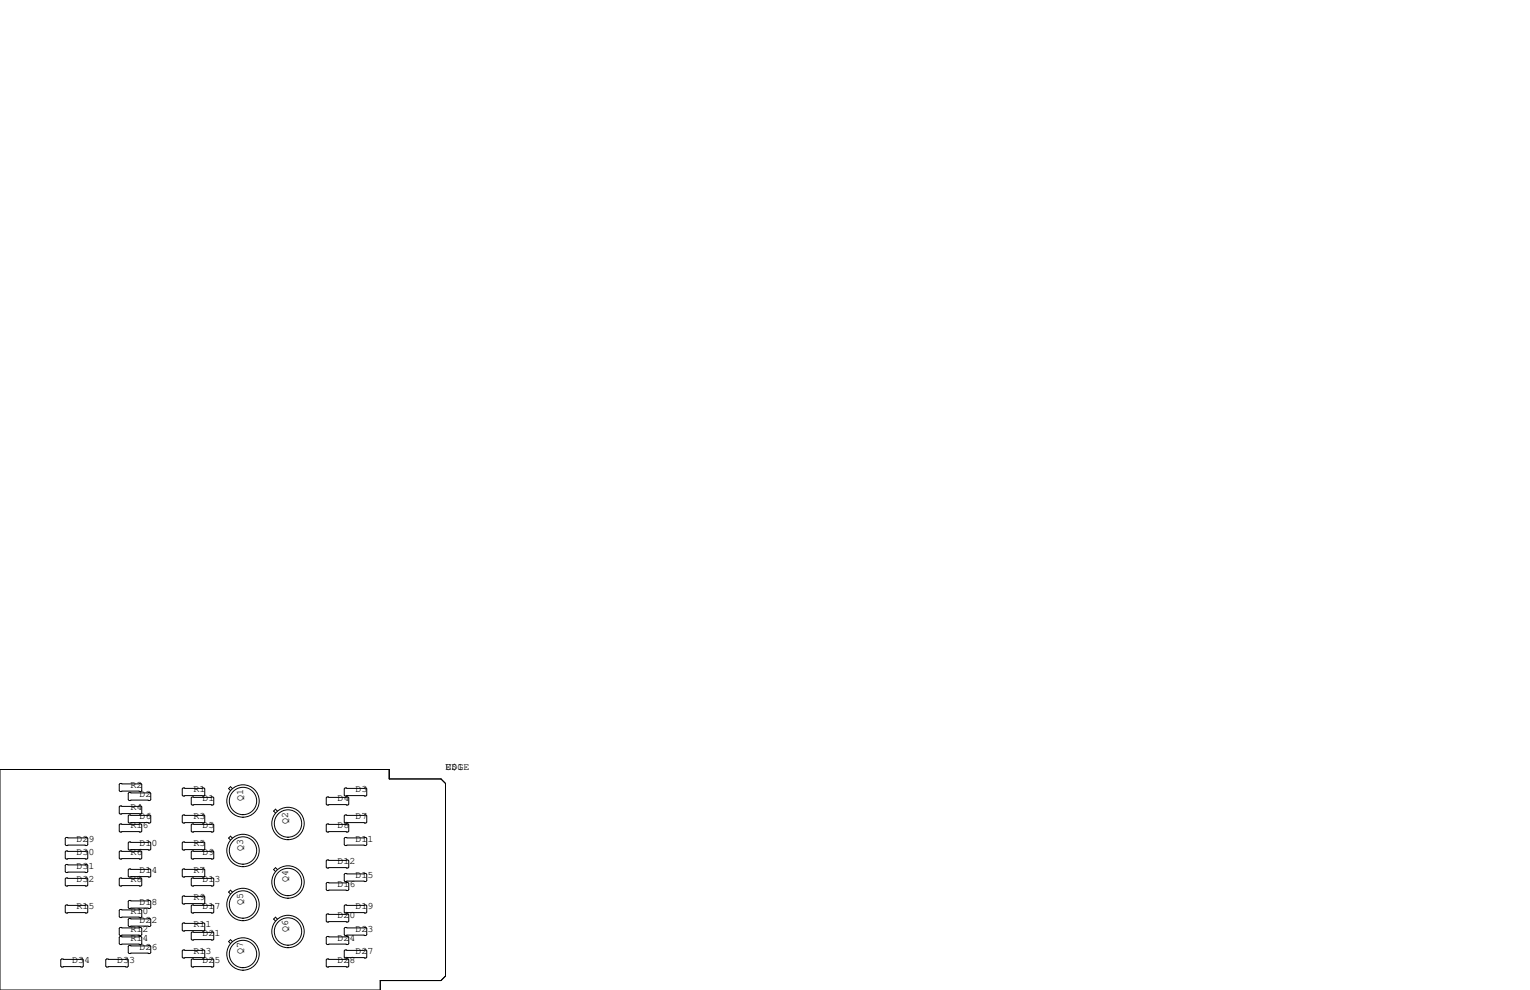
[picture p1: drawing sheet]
<svg xmlns="http://www.w3.org/2000/svg" width="432mm" height="279mm" viewBox="0 0 432 279" stroke-linecap="round" stroke-linejoin="round" font-family="sans-serif">
<g fill="none" stroke="#000" stroke-width=".28">
<path d="M0 217.2h109.9v2.6h14.6l1.2 1.3v54.4l-1.2 1.2h-17.2v2.7h-107.3zM18.7 236.3h5.8l.3 .3v1.8l-.3 .2h-5.8l-.3-.2v-1.8zM33.9 232.5h5.9l.2 .3v1.8l-.2 .2h-5.9l-.2-.2v-1.8zM33.9 221.1h5.9l.2 .3v1.7l-.2 .3h-5.9l-.2-.3v-1.7zM33.9 227.5h5.9l.2 .2v1.8l-.2 .2h-5.9l-.2-.2v-1.8zM36.4 237.6h5.9l.2 .3v1.7l-.2 .3h-5.9l-.2-.3v-1.7zM36.4 230h5.9l.2 .3v1.7l-.2 .3h-5.9l-.2-.3v-1.7zM36.4 223.6h5.9l.2 .3v1.8l-.2 .2h-5.9l-.2-.2v-1.8zM51.7 222.4h5.8l.3 .2v1.8l-.3 .3h-5.8l-.3-.3v-1.8zM51.7 230h5.8l.3 .3v1.7l-.3 .3h-5.8l-.3-.3v-1.7zM51.7 237.6h5.8l.3 .3v1.7l-.3 .3h-5.8l-.3-.3v-1.7zM54.2 224.9h5.9l.2 .3v1.7l-.2 .3h-5.9l-.2-.3v-1.7z"/>
<path d="M54.2 232.5h5.9l.2 .3v1.8l-.2 .2h-5.9l-.2-.2v-1.8zM65.6 222.6l-.6-.6-.5 .6 .5 .5M65.6 236.5l-.6-.5-.5 .5 .5 .6M78.3 228.9l-.6-.5-.5 .5 .5 .5M92.3 224.9h5.9l.2 .3v1.7l-.2 .3h-5.9l-.2-.3v-1.7zM92.3 232.5h5.9l.2 .3v1.8l-.2 .2h-5.9l-.2-.2v-1.8zM97.4 236.3h5.9l.2 .3v1.8l-.2 .2h-5.9l-.2-.2v-1.8zM97.4 222.4h5.9l.2 .2v1.8l-.2 .3h-5.9l-.2-.3v-1.8zM97.4 230h5.9l.2 .3v1.7l-.2 .3h-5.9l-.2-.3v-1.7zM18.7 255.4h5.8l.3 .3v1.7l-.3 .3h-5.8l-.3-.3v-1.7zM18.7 240.2h5.8l.3 .2v1.8l-.3 .2h-5.8l-.3-.2v-1.8zM18.7 244h5.8l.3 .2v1.8l-.3 .3h-5.8l-.3-.3v-1.8z"/>
<path d="M18.7 247.8h5.8l.3 .2v1.8l-.3 .3h-5.8l-.3-.3v-1.8zM33.9 240.2h5.9l.2 .2v1.8l-.2 .2h-5.9l-.2-.2v-1.8zM33.9 247.8h5.9l.2 .2v1.8l-.2 .3h-5.9l-.2-.3v-1.8zM33.9 256.7h5.9l.2 .2v1.8l-.2 .3h-5.9l-.2-.3v-1.8zM36.2 254.4l.2-.3h5.9l.2 .3v1.8l-.2 .2h-5.9l-.2-.2zM36.2 245.5l.2-.3h5.9l.2 .3v1.8l-.2 .2h-5.9l-.2-.2zM36.2 259.5l.2-.3h5.9l.2 .3v1.7l-.2 .3h-5.9l-.2-.3zM51.4 245.5l.3-.3h5.8l.3 .3v1.8l-.3 .2h-5.8l-.3-.2zM51.4 253.1l.3-.2h5.8l.3 .2v1.8l-.3 .2h-5.8l-.3-.2zM54 255.7l.2-.3h5.9l.2 .3v1.7l-.2 .3h-5.9l-.2-.3zM54 248l.2-.2h5.9l.2 .2v1.8l-.2 .3h-5.9l-.2-.3zM54.2 240.2h5.9l.2 .2v1.8l-.2 .2h-5.9l-.2-.2v-1.8z"/>
<path d="M65.6 251.8l-.6-.6-.5 .6 .5 .5M78.3 245.4l-.6-.5-.5 .5 .5 .5M78.3 259.4l-.6-.5-.5 .5 .5 .5M92.1 249.3l.2-.3h5.9l.2 .3v1.8l-.2 .2h-5.9l-.2-.2zM92.1 258.2l.2-.3h5.9l.2 .3v1.8l-.2 .2h-5.9l-.2-.2zM92.3 242.7h5.9l.2 .3v1.7l-.2 .3h-5.9l-.2-.3v-1.7zM97.2 255.7l.2-.3h5.9l.2 .3v1.7l-.2 .3h-5.9l-.2-.3zM97.2 246.8l.2-.3h5.9l.2 .3v1.7l-.2 .3h-5.9l-.2-.3zM17.1 270.9l.3-.3h5.8l.3 .3v1.8l-.3 .2h-5.8l-.3-.2zM30.1 270.6h5.8l.3 .3v1.8l-.3 .2h-5.8l-.3-.2v-1.8zM33.9 261.7h5.9l.2 .3v1.8l-.2 .2h-5.9l-.2-.2v-1.8zM33.9 264.3h5.9l.2 .2v1.8l-.2 .3h-5.9l-.2-.3v-1.8z"/>
<path d="M36.2 267.1l.2-.3h5.9l.2 .3v1.8l-.2 .2h-5.9l-.2-.2zM51.4 268.4l.3-.3h5.8l.3 .3v1.7l-.3 .3h-5.8l-.3-.3zM51.4 260.7l.3-.2h5.8l.3 .2v1.8l-.3 .3h-5.8l-.3-.3zM54 263.3l.2-.3h5.9l.2 .3v1.7l-.2 .3h-5.9l-.2-.3zM54 270.9l.2-.3h5.9l.2 .3v1.8l-.2 .2h-5.9l-.2-.2zM65.6 265.7l-.6-.5-.5 .5 .5 .6M92.1 264.5l.2-.2h5.9l.2 .2v1.8l-.2 .3h-5.9l-.2-.3zM92.1 270.9l.2-.3h5.9l.2 .3v1.8l-.2 .2h-5.9l-.2-.2zM97.2 262l.2-.3h5.9l.2 .3v1.8l-.2 .2h-5.9l-.2-.2zM97.2 268.4l.2-.3h5.9l.2 .3v1.7l-.2 .3h-5.9l-.2-.3z"/>
<circle cx="68.6" cy="226.1" r="4.6"/>
<circle cx="68.6" cy="226.1" r="3.9"/>
<circle cx="81.3" cy="232.4" r="4.6"/>
<circle cx="81.3" cy="232.4" r="3.9"/>
<circle cx="68.6" cy="240" r="4.6"/>
<circle cx="68.6" cy="255.3" r="4.6"/>
<circle cx="68.6" cy="255.3" r="3.9"/>
<circle cx="68.6" cy="240" r="3.9"/>
<circle cx="81.3" cy="248.9" r="4.6"/>
<circle cx="81.3" cy="248.9" r="3.9"/>
<circle cx="68.6" cy="269.2" r="4.6"/>
<circle cx="68.6" cy="269.2" r="3.9"/>
<circle cx="81.3" cy="262.9" r="4.6"/>
<circle cx="81.3" cy="262.9" r="3.9"/>
</g>
<g font-size="2.8">
<text x="125.7" y="217.2">U$1</text>
<text x="125.7" y="217.2">EDGE</text>
<text x="36.8" y="222.2">R2</text>
<text x="39.4" y="224.8">D2</text>
<text x="54.6" y="223.5">R1</text>
<text x="57.1" y="226.1">D1</text>
<text x="68.6" y="226.1" transform="rotate(-90 68.6 226.1)">Q1</text>
<text x="95.2" y="226.1">D4</text>
<text x="100.3" y="223.5">D3</text>
<text x="36.8" y="228.6">R4</text>
<text x="36.8" y="233.7">R16</text>
<text x="39.4" y="231.1">D6</text>
<text x="54.6" y="231.1">R3</text>
<text x="57.1" y="233.7">D5</text>
<text x="81.3" y="232.4" transform="rotate(-90 81.3 232.4)">Q2</text>
<text x="95.2" y="233.7">D8</text>
<text x="100.3" y="231.1">D7</text>
<text x="21.6" y="237.5">D29</text>
<text x="39.4" y="238.8">D10</text>
<text x="54.6" y="238.8">R5</text>
<text x="100.3" y="237.5">D11</text>
<text x="21.6" y="245.1">D31</text>
<text x="21.6" y="241.3">D30</text>
<text x="36.8" y="241.3">R6</text>
<text x="57.1" y="241.3">D9</text>
<text x="68.6" y="240" transform="rotate(-90 68.6 240)">Q3</text>
<text x="95.2" y="243.8">D12</text>
<text x="21.6" y="248.9">D32</text>
<text x="36.8" y="248.9">R8</text>
<text x="39.4" y="246.4">D14</text>
<text x="54.6" y="246.4">R7</text>
<text x="57.1" y="248.9">D13</text>
<text x="81.3" y="248.9" transform="rotate(-90 81.3 248.9)">Q4</text>
<text x="95.2" y="250.2">D16</text>
<text x="100.3" y="247.6">D15</text>
<text x="21.6" y="256.5">R15</text>
<text x="36.8" y="257.8">R10</text>
<text x="39.4" y="255.3">D18</text>
<text x="54.6" y="254">R9</text>
<text x="57.1" y="256.5">D17</text>
<text x="68.6" y="255.3" transform="rotate(-90 68.6 255.3)">Q5</text>
<text x="100.3" y="256.5">D19</text>
<text x="36.8" y="262.9">R12</text>
<text x="39.4" y="260.3">D22</text>
<text x="54.6" y="261.6">R11</text>
<text x="81.3" y="262.9" transform="rotate(-90 81.3 262.9)">Q6</text>
<text x="95.2" y="259.1">D20</text>
<text x="100.3" y="262.9">D23</text>
<text x="36.8" y="265.4">R14</text>
<text x="39.4" y="268">D26</text>
<text x="54.6" y="269.2">R13</text>
<text x="57.1" y="264.2">D21</text>
<text x="68.6" y="269.2" transform="rotate(-90 68.6 269.2)">Q7</text>
<text x="95.2" y="265.4">D24</text>
<text x="100.3" y="269.2">D27</text>
<text x="20.3" y="271.8">D34</text>
<text x="33" y="271.8">D33</text>
<text x="57.1" y="271.8">D25</text>
<text x="95.2" y="271.8">D28</text>
</g>
</svg>
